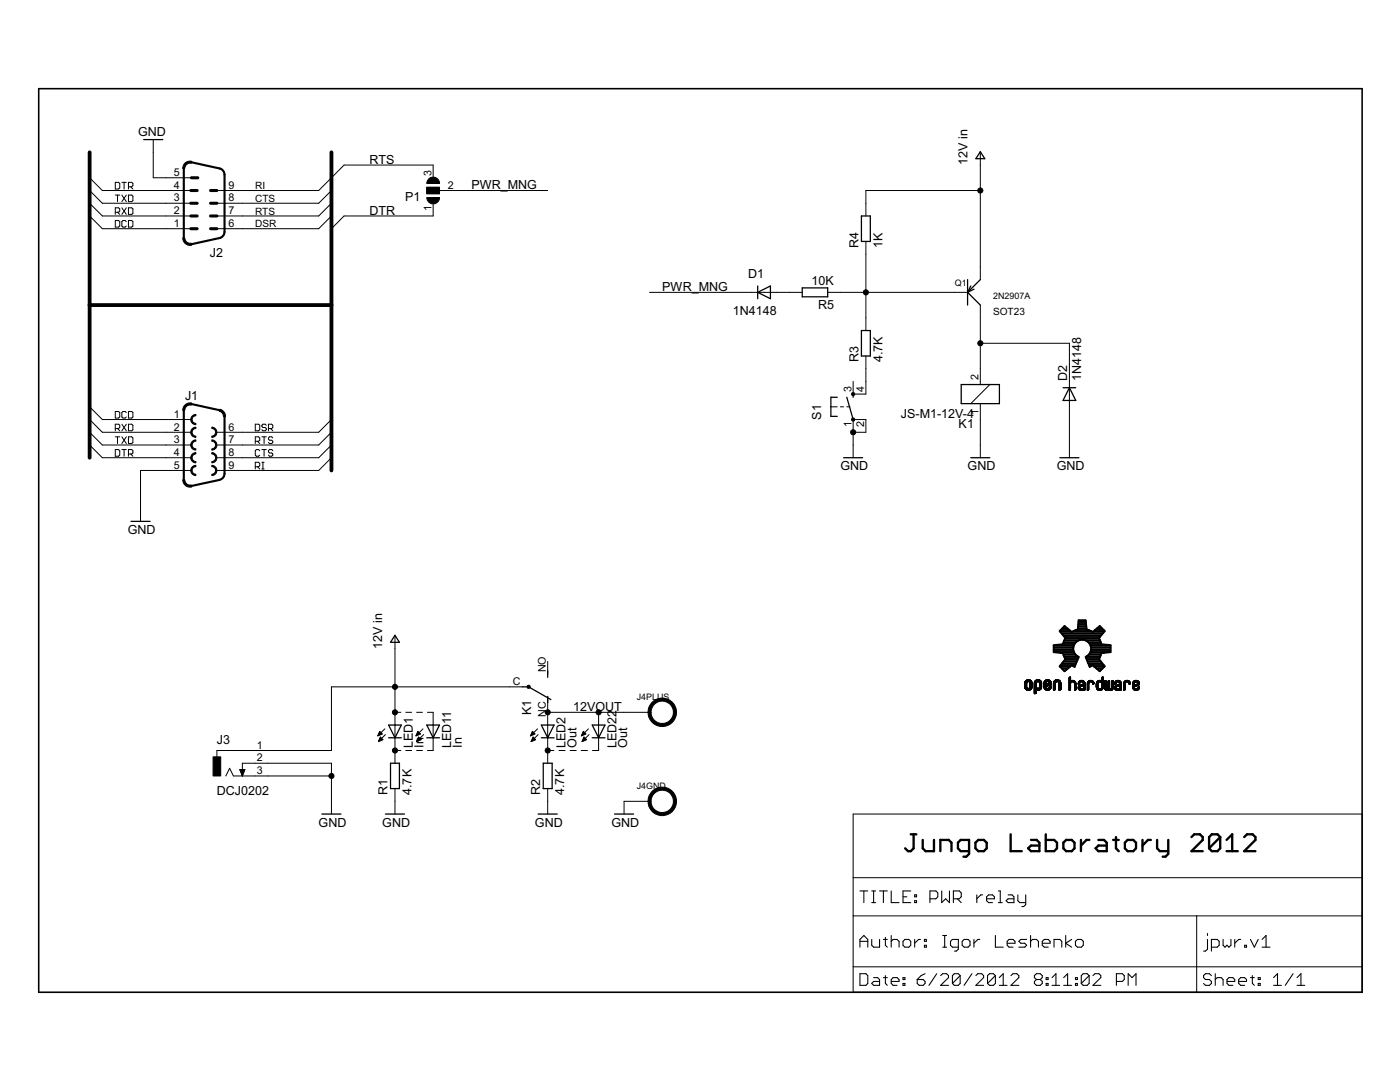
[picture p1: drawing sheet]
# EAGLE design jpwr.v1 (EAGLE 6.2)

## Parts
D1  1N4148  DIODE-SOD123  [SOD123]
D2  1N4148  DIODE-SOD123  [SOD123]
J1  F09D  [F09D]
J2  M09D  [M09D]
J3  DCJ0202  [DCJ0202]
J4  POWER-OUT  [FLEX-POWER]
K1  JS-M1-12V-4  [SRD]
LED1  In  LEDCHIP-LED0805  [CHIP-LED0805]
LED2  Out  LEDCHIP-LED0805  [CHIP-LED0805]
LED11  In  LEDCHIP-LED0805  [CHIP-LED0805]
LED22  Out  LEDCHIP-LED0805  [CHIP-LED0805]
P1  PAD-SOLDERJUMPER-2WAYT  [3P-SMD-4.8X2]
Q1  2N2907A  TRANSISTOR-PNP-SOT23  [SOT23]
R1  4.7K  R-EU_M0805  [M0805]
R2  4.7K  R-EU_M0805  [M0805]
R3  4.7K  R-EU_M0805  [M0805]
R4  1K  R-EU_M0805  [M0805]
R5  10K  R-EU_M0805  [M0805]
S1  TAC_SWITCHPTH  [TACTILE-PTH]
U$1  OSHW-LOGOL  [OSHW-LOGO-L]

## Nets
12VOUT [power]: J4.1 K1.NC(2:O) LED2.A LED22.A
+12V [power]: J3.1 K1.C(2:P) LED1.A LED11.A Q1.2(E) R4.2 ; supply symbol labelled 12V in
CTS [wires]: J1.8 J2.8
DCD [wires]: J1.1 J2.1
DSR [wires]: J1.6 J2.6
DTR: J1.4 J2.4 P1.1
GND [power]: D2.A J1.5 J2.5 J3.2 J3.3 J4.2 K1.1 R1.1 R2.1 S1.1 S1.2
N$1: R3.1 S1.4
N$8: LED1.C LED11.C R1.2
N$9: LED2.C LED22.C R2.2
N$13: D1.A R5.2
PWR_MNG: D1.C P1.2
Q1_B: Q1.1(B) R3.2 R4.1 R5.1
Q1_C: D2.C K1.2 Q1.3(C)
RI [wires]: J1.9 J2.9
RTS: J1.7 J2.7 P1.3
RXD: J1.2 J2.2
TXD: J1.3 J2.3
Unconnected: K1.NO(2:S) S1.3

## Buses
DCD,RXD,TXD,DTR,DSR,RTS,CTS,RI

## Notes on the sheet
- SOT23
- 2012
- PWR relay
- Igor Leshenko

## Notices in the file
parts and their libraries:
SparkFun: Licensing: CC v3.0 Share-Alike You are welcome to use this library for commercial purposes.
